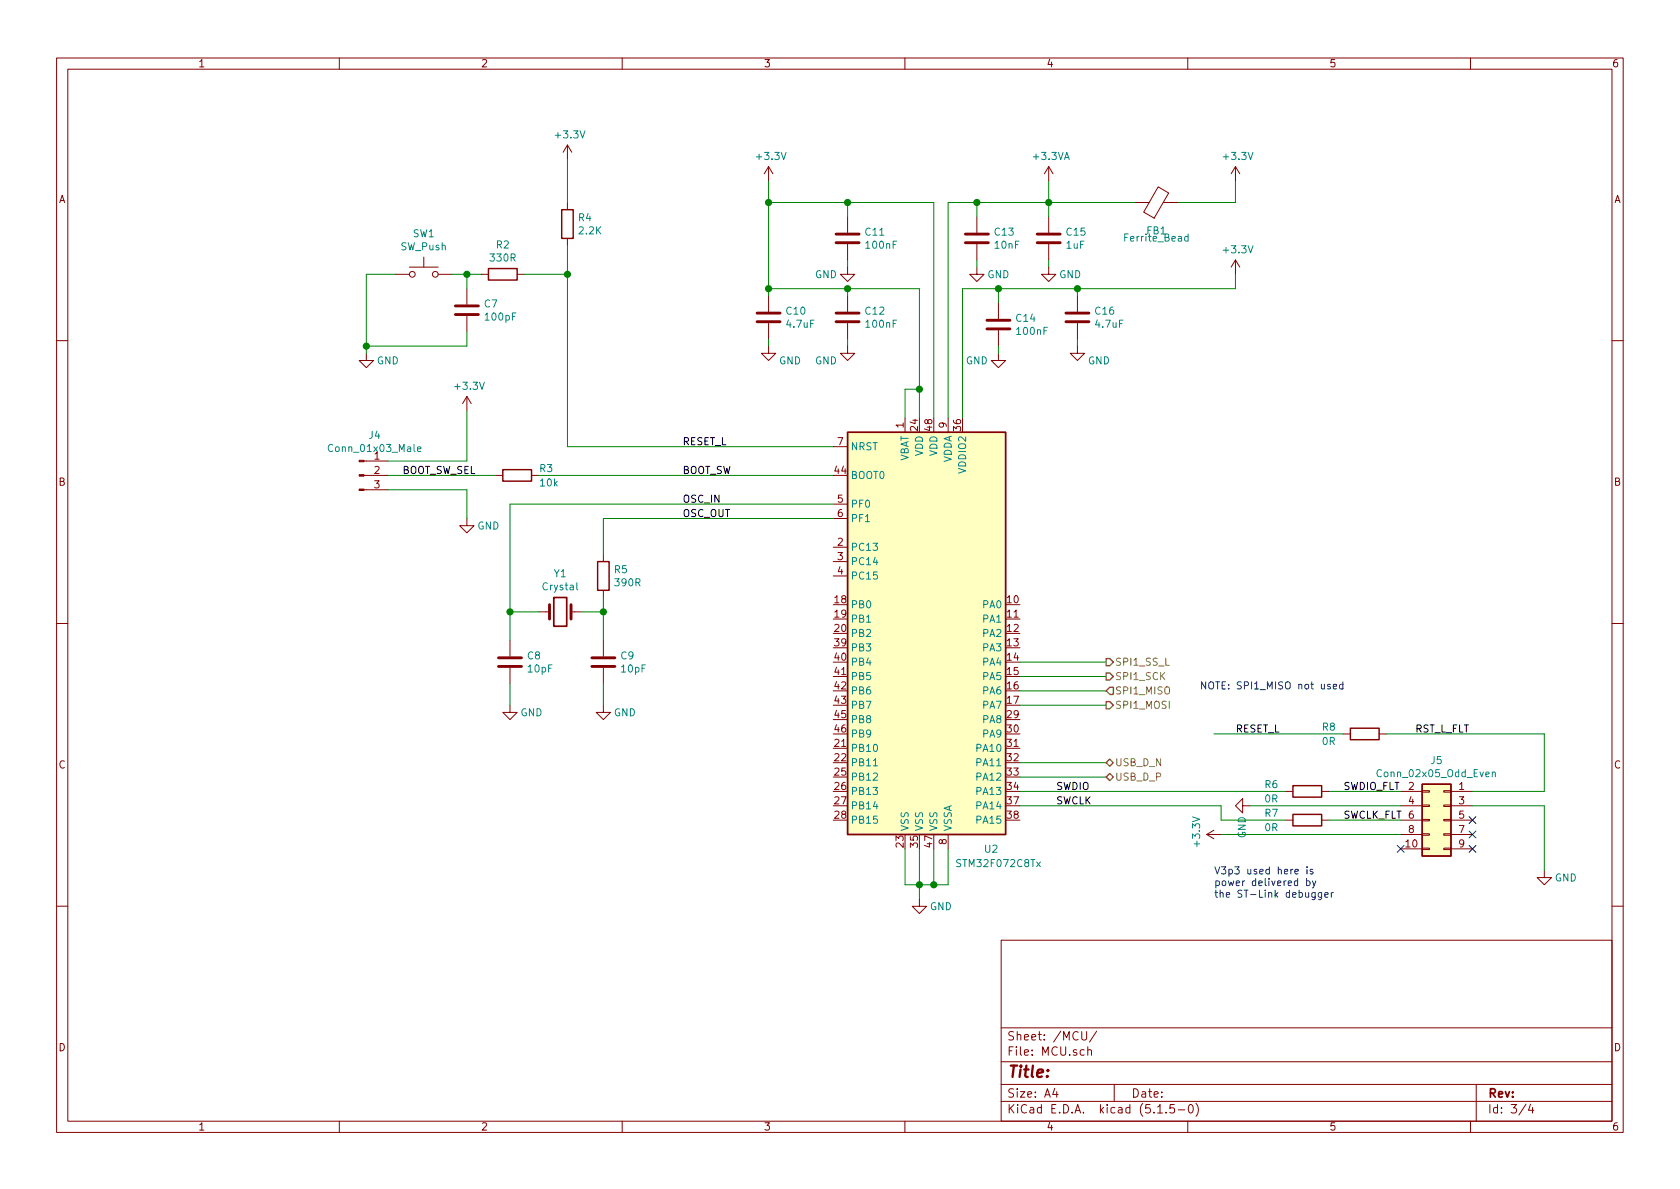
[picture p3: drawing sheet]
EESchema Schematic File Version 4
EELAYER 30 0
EELAYER END
$Descr A4 11693 8268
encoding utf-8
Sheet 3 4
Title ""
Date ""
Rev ""
Comp ""
Comment1 ""
Comment2 ""
Comment3 ""
Comment4 ""
$EndDescr
$Comp
L Device:C C?
U 1 1
P 5900 2200
AR Path="/5E38C4E6" Ref="C?"  Part="1" 
AR Path="/5E381CE2/5E38C4E6" Ref="C12"  Part="1" 
F 0 "C12" H 6015 2246 50  0000 L CNN
F 1 "100nF" H 6015 2155 50  0000 L CNN
F 2 "Capacitor_SMD:C_0402_1005Metric" H 5938 2050 50  0001 C CNN
F 3 "~" H 5900 2200 50  0001 C CNN
	1    5900 2200
	1    0    0    -1  
$EndComp
$Comp
L Device:C C?
U 1 1
P 5900 1650
AR Path="/5E38C4EC" Ref="C?"  Part="1" 
AR Path="/5E381CE2/5E38C4EC" Ref="C11"  Part="1" 
F 0 "C11" H 6015 1696 50  0000 L CNN
F 1 "100nF" H 6015 1605 50  0000 L CNN
F 2 "Capacitor_SMD:C_0402_1005Metric" H 5938 1500 50  0001 C CNN
F 3 "~" H 5900 1650 50  0001 C CNN
	1    5900 1650
	1    0    0    -1  
$EndComp
$Comp
L Device:C C?
U 1 1
P 7500 2200
AR Path="/5E38C4F2" Ref="C?"  Part="1" 
AR Path="/5E381CE2/5E38C4F2" Ref="C16"  Part="1" 
F 0 "C16" H 7385 2246 50  0000 R CNN
F 1 "4.7uF" H 7385 2155 50  0000 R CNN
F 2 "Capacitor_SMD:C_0805_2012Metric" H 7538 2050 50  0001 C CNN
F 3 "~" H 7500 2200 50  0001 C CNN
	1    7500 2200
	-1   0    0    -1  
$EndComp
$Comp
L Device:C C?
U 1 1
P 6800 1650
AR Path="/5E38C4F8" Ref="C?"  Part="1" 
AR Path="/5E381CE2/5E38C4F8" Ref="C13"  Part="1" 
F 0 "C13" H 6915 1696 50  0000 L CNN
F 1 "10nF" H 6915 1605 50  0000 L CNN
F 2 "Capacitor_SMD:C_0402_1005Metric" H 6838 1500 50  0001 C CNN
F 3 "~" H 6800 1650 50  0001 C CNN
	1    6800 1650
	1    0    0    -1  
$EndComp
$Comp
L power:GND #PWR?
U 1 1
P 6800 1850
AR Path="/5E38C4FE" Ref="#PWR?"  Part="1" 
AR Path="/5E381CE2/5E38C4FE" Ref="#PWR025"  Part="1" 
F 0 "#PWR025" H 6800 1600 50  0001 C CNN
F 1 "GND" H 6950 1800 50  0000 C CNN
F 2 "" H 6800 1850 50  0001 C CNN
F 3 "" H 6800 1850 50  0001 C CNN
	1    6800 1850
	1    0    0    -1  
$EndComp
Wire Wire Line
	6800 1850 6800 1800
Wire Wire Line
	6800 1500 6800 1400
Wire Wire Line
	6800 1400 6600 1400
$Comp
L power:GND #PWR?
U 1 1
P 7500 2400
AR Path="/5E38C508" Ref="#PWR?"  Part="1" 
AR Path="/5E381CE2/5E38C508" Ref="#PWR029"  Part="1" 
F 0 "#PWR029" H 7500 2150 50  0001 C CNN
F 1 "GND" H 7650 2300 50  0000 C CNN
F 2 "" H 7500 2400 50  0001 C CNN
F 3 "" H 7500 2400 50  0001 C CNN
	1    7500 2400
	1    0    0    -1  
$EndComp
Wire Wire Line
	7500 2400 7500 2350
$Comp
L power:GND #PWR?
U 1 1
P 5900 2400
AR Path="/5E38C50F" Ref="#PWR?"  Part="1" 
AR Path="/5E381CE2/5E38C50F" Ref="#PWR023"  Part="1" 
F 0 "#PWR023" H 5900 2150 50  0001 C CNN
F 1 "GND" H 5750 2300 50  0000 C CNN
F 2 "" H 5900 2400 50  0001 C CNN
F 3 "" H 5900 2400 50  0001 C CNN
	1    5900 2400
	1    0    0    -1  
$EndComp
Wire Wire Line
	5900 2400 5900 2350
Wire Wire Line
	5900 2050 5900 2000
Wire Wire Line
	5900 1400 5900 1500
$Comp
L power:GND #PWR?
U 1 1
P 5900 1850
AR Path="/5E38C51A" Ref="#PWR?"  Part="1" 
AR Path="/5E381CE2/5E38C51A" Ref="#PWR022"  Part="1" 
F 0 "#PWR022" H 5900 1600 50  0001 C CNN
F 1 "GND" H 5750 1800 50  0000 C CNN
F 2 "" H 5900 1850 50  0001 C CNN
F 3 "" H 5900 1850 50  0001 C CNN
	1    5900 1850
	1    0    0    -1  
$EndComp
Wire Wire Line
	5900 1850 5900 1800
Wire Wire Line
	7500 2050 7500 2000
Wire Wire Line
	7500 2000 6950 2000
$Comp
L power:GND #PWR?
U 1 1
P 6400 6250
AR Path="/5E38C524" Ref="#PWR?"  Part="1" 
AR Path="/5E381CE2/5E38C524" Ref="#PWR024"  Part="1" 
F 0 "#PWR024" H 6400 6000 50  0001 C CNN
F 1 "GND" H 6550 6200 50  0000 C CNN
F 2 "" H 6400 6250 50  0001 C CNN
F 3 "" H 6400 6250 50  0001 C CNN
	1    6400 6250
	1    0    0    -1  
$EndComp
Wire Wire Line
	6400 6150 6300 6150
Wire Wire Line
	6400 6150 6400 6250
Wire Wire Line
	6400 6150 6500 6150
Connection ~ 6400 6150
$Comp
L Device:C C?
U 1 1
P 7300 1650
AR Path="/5E38C53A" Ref="C?"  Part="1" 
AR Path="/5E381CE2/5E38C53A" Ref="C15"  Part="1" 
F 0 "C15" H 7185 1696 50  0000 R CNN
F 1 "1uF" H 7185 1605 50  0000 R CNN
F 2 "Capacitor_SMD:C_0805_2012Metric" H 7338 1500 50  0001 C CNN
F 3 "~" H 7300 1650 50  0001 C CNN
	1    7300 1650
	-1   0    0    -1  
$EndComp
$Comp
L power:GND #PWR?
U 1 1
P 7300 1850
AR Path="/5E38C540" Ref="#PWR?"  Part="1" 
AR Path="/5E381CE2/5E38C540" Ref="#PWR028"  Part="1" 
F 0 "#PWR028" H 7300 1600 50  0001 C CNN
F 1 "GND" H 7450 1800 50  0000 C CNN
F 2 "" H 7300 1850 50  0001 C CNN
F 3 "" H 7300 1850 50  0001 C CNN
	1    7300 1850
	1    0    0    -1  
$EndComp
Wire Wire Line
	7300 1850 7300 1800
Wire Wire Line
	7300 1500 7300 1400
Wire Wire Line
	7300 1400 6800 1400
Connection ~ 6800 1400
$Comp
L Device:Ferrite_Bead FB?
U 1 1
P 8050 1400
AR Path="/5E38C54A" Ref="FB?"  Part="1" 
AR Path="/5E381CE2/5E38C54A" Ref="FB1"  Part="1" 
F 0 "FB1" V 7850 1400 50  0000 C CNN
F 1 "Ferrite_Bead" V 7800 1400 50  0000 C CNN
F 2 "Inductor_SMD:L_0603_1608Metric" V 7980 1400 50  0001 C CNN
F 3 "~" H 8050 1400 50  0001 C CNN
	1    8050 1400
	0    -1   -1   0   
$EndComp
Wire Wire Line
	7900 1400 7300 1400
Connection ~ 7300 1400
Wire Wire Line
	8200 1400 8600 1400
$Comp
L power:+3.3VA #PWR?
U 1 1
P 7300 1250
AR Path="/5E38C553" Ref="#PWR?"  Part="1" 
AR Path="/5E381CE2/5E38C553" Ref="#PWR027"  Part="1" 
F 0 "#PWR027" H 7300 1100 50  0001 C CNN
F 1 "+3.3VA" H 7315 1423 50  0000 C CNN
F 2 "" H 7300 1250 50  0001 C CNN
F 3 "" H 7300 1250 50  0001 C CNN
	1    7300 1250
	1    0    0    -1  
$EndComp
Wire Wire Line
	7300 1400 7300 1250
$Comp
L power:+3.3V #PWR?
U 1 1
P 5350 1250
AR Path="/5E38C55A" Ref="#PWR?"  Part="1" 
AR Path="/5E381CE2/5E38C55A" Ref="#PWR020"  Part="1" 
F 0 "#PWR020" H 5350 1100 50  0001 C CNN
F 1 "+3.3V" H 5365 1423 50  0000 C CNN
F 2 "" H 5350 1250 50  0001 C CNN
F 3 "" H 5350 1250 50  0001 C CNN
	1    5350 1250
	1    0    0    -1  
$EndComp
Wire Wire Line
	5900 1400 6500 1400
Wire Wire Line
	5900 1400 5350 1400
Connection ~ 5900 1400
Wire Wire Line
	5350 2000 5900 2000
Connection ~ 5900 2000
Wire Wire Line
	5900 2000 6400 2000
Wire Wire Line
	5350 1250 5350 1400
Connection ~ 5350 1400
$Comp
L power:+3.3V #PWR?
U 1 1
P 3950 1100
AR Path="/5E38C569" Ref="#PWR?"  Part="1" 
AR Path="/5E381CE2/5E38C569" Ref="#PWR018"  Part="1" 
F 0 "#PWR018" H 3950 950 50  0001 C CNN
F 1 "+3.3V" H 3965 1273 50  0000 C CNN
F 2 "" H 3950 1100 50  0001 C CNN
F 3 "" H 3950 1100 50  0001 C CNN
	1    3950 1100
	1    0    0    -1  
$EndComp
$Comp
L Device:R R?
U 1 1
P 3950 1550
AR Path="/5E38C575" Ref="R?"  Part="1" 
AR Path="/5E381CE2/5E38C575" Ref="R4"  Part="1" 
F 0 "R4" H 4020 1596 50  0000 L CNN
F 1 "2.2K" H 4020 1505 50  0000 L CNN
F 2 "Resistor_SMD:R_0402_1005Metric" V 3880 1550 50  0001 C CNN
F 3 "~" H 3950 1550 50  0001 C CNN
	1    3950 1550
	1    0    0    -1  
$EndComp
$Comp
L Device:R R?
U 1 1
P 3500 1900
AR Path="/5E38C57B" Ref="R?"  Part="1" 
AR Path="/5E381CE2/5E38C57B" Ref="R2"  Part="1" 
F 0 "R2" V 3293 1900 50  0000 C CNN
F 1 "330R" V 3384 1900 50  0000 C CNN
F 2 "Resistor_SMD:R_0402_1005Metric" V 3430 1900 50  0001 C CNN
F 3 "~" H 3500 1900 50  0001 C CNN
	1    3500 1900
	0    1    1    0   
$EndComp
Wire Wire Line
	3650 1900 3950 1900
Wire Wire Line
	3950 1900 3950 1700
$Comp
L power:GND #PWR?
U 1 1
P 2550 2450
AR Path="/5E38C58B" Ref="#PWR?"  Part="1" 
AR Path="/5E381CE2/5E38C58B" Ref="#PWR014"  Part="1" 
F 0 "#PWR014" H 2550 2200 50  0001 C CNN
F 1 "GND" H 2700 2400 50  0000 C CNN
F 2 "" H 2550 2450 50  0001 C CNN
F 3 "" H 2550 2450 50  0001 C CNN
	1    2550 2450
	1    0    0    -1  
$EndComp
Wire Wire Line
	2550 1900 2750 1900
Wire Wire Line
	3150 1900 3250 1900
$Comp
L MCU_ST_STM32F0:STM32F072C8Tx U2
U 1 1
P 6500 4400
F 0 "U2" H 6900 2900 50  0000 C CNN
F 1 "STM32F072C8Tx" H 6950 2800 50  0000 C CNN
F 2 "Package_QFP:LQFP-48_7x7mm_P0.5mm" H 5900 3000 50  0001 R CNN
F 3 "http://www.st.com/st-web-ui/static/active/en/resource/technical/document/datasheet/DM00090510.pdf" H 6500 4400 50  0001 C CNN
	1    6500 4400
	1    0    0    -1  
$EndComp
Wire Wire Line
	6300 5900 6300 6150
Wire Wire Line
	6400 6150 6400 5900
Wire Wire Line
	6500 5900 6500 6150
Wire Wire Line
	6500 6150 6600 6150
Wire Wire Line
	6600 6150 6600 5900
Connection ~ 6500 6150
Text HLabel 7700 5300 2    50   BiDi ~ 0
USB_D_N
Text HLabel 7700 5400 2    50   BiDi ~ 0
USB_D_P
Wire Wire Line
	7700 5400 7100 5400
Wire Wire Line
	7100 5300 7700 5300
Text HLabel 7700 4600 2    50   Output ~ 0
SPI1_SS_L
Wire Wire Line
	7100 4600 7700 4600
Text HLabel 7700 4700 2    50   Output ~ 0
SPI1_SCK
Text HLabel 7700 4800 2    50   Input ~ 0
SPI1_MISO
Text HLabel 7700 4900 2    50   Output ~ 0
SPI1_MOSI
Wire Wire Line
	7100 4900 7700 4900
Wire Wire Line
	7700 4800 7100 4800
Wire Wire Line
	7100 4700 7700 4700
Text Notes 8350 4800 0    50   ~ 0
NOTE: SPI1_MISO not used
Text Label 7350 5500 0    50   ~ 0
SWDIO
Text Label 7350 5600 0    50   ~ 0
SWCLK
$Comp
L Connector_Generic:Conn_02x05_Odd_Even J5
U 1 1
P 10050 5700
F 0 "J5" H 10100 6117 50  0000 C CNN
F 1 "Conn_02x05_Odd_Even" H 10100 6026 50  0000 C CNN
F 2 "Connector_PinHeader_2.54mm:PinHeader_2x05_P2.54mm_Vertical" H 10050 5700 50  0001 C CNN
F 3 "~" H 10050 5700 50  0001 C CNN
	1    10050 5700
	-1   0    0    -1  
$EndComp
$Comp
L Device:R R7
U 1 1
P 9100 5700
F 0 "R7" V 9050 5450 50  0000 C CNN
F 1 "0R" V 9150 5450 50  0000 C CNN
F 2 "Resistor_SMD:R_0402_1005Metric" V 9030 5700 50  0001 C CNN
F 3 "~" H 9100 5700 50  0001 C CNN
	1    9100 5700
	0    1    1    0   
$EndComp
$Comp
L Device:R R6
U 1 1
P 9100 5500
F 0 "R6" V 9050 5250 50  0000 C CNN
F 1 "0R" V 9150 5250 50  0000 C CNN
F 2 "Resistor_SMD:R_0402_1005Metric" V 9030 5500 50  0001 C CNN
F 3 "~" H 9100 5500 50  0001 C CNN
	1    9100 5500
	0    1    1    0   
$EndComp
Wire Wire Line
	7100 5500 8950 5500
Wire Wire Line
	7100 5600 8500 5600
Wire Wire Line
	9250 5500 9750 5500
Text Label 9350 5500 0    50   ~ 0
SWDIO_FLT
Text Label 9350 5700 0    50   ~ 0
SWCLK_FLT
$Comp
L power:+3.3V #PWR?
U 1 1
P 8500 5800
AR Path="/5E3C1C32" Ref="#PWR?"  Part="1" 
AR Path="/5E381CE2/5E3C1C32" Ref="#PWR032"  Part="1" 
F 0 "#PWR032" H 8500 5650 50  0001 C CNN
F 1 "+3.3V" H 8515 5973 50  0000 C CNN
F 2 "" H 8500 5800 50  0001 C CNN
F 3 "" H 8500 5800 50  0001 C CNN
	1    8500 5800
	0    -1   -1   0   
$EndComp
Wire Wire Line
	10250 5500 10750 5500
Wire Wire Line
	10250 5600 10750 5600
$Comp
L power:GND #PWR?
U 1 1
P 10750 6050
AR Path="/5E3CA005" Ref="#PWR?"  Part="1" 
AR Path="/5E381CE2/5E3CA005" Ref="#PWR033"  Part="1" 
F 0 "#PWR033" H 10750 5800 50  0001 C CNN
F 1 "GND" H 10900 6000 50  0000 C CNN
F 2 "" H 10750 6050 50  0001 C CNN
F 3 "" H 10750 6050 50  0001 C CNN
	1    10750 6050
	1    0    0    -1  
$EndComp
$Comp
L Device:R R8
U 1 1
P 9500 5100
F 0 "R8" V 9450 4850 50  0000 C CNN
F 1 "0R" V 9550 4850 50  0000 C CNN
F 2 "Resistor_SMD:R_0402_1005Metric" V 9430 5100 50  0001 C CNN
F 3 "~" H 9500 5100 50  0001 C CNN
	1    9500 5100
	0    1    1    0   
$EndComp
Text Label 9850 5100 0    50   ~ 0
RST_L_FLT
NoConn ~ 10250 5800
Wire Wire Line
	9350 5100 8450 5100
Text Label 8600 5100 0    50   ~ 0
RESET_L
Wire Wire Line
	6500 1400 6500 2900
Wire Wire Line
	6400 2000 6400 2700
$Comp
L Device:C C?
U 1 1
P 3250 2150
AR Path="/5E38C56F" Ref="C?"  Part="1" 
AR Path="/5E381CE2/5E38C56F" Ref="C7"  Part="1" 
F 0 "C7" H 3365 2196 50  0000 L CNN
F 1 "100pF" H 3365 2105 50  0000 L CNN
F 2 "Capacitor_SMD:C_0402_1005Metric" H 3288 2000 50  0001 C CNN
F 3 "~" H 3250 2150 50  0001 C CNN
	1    3250 2150
	1    0    0    -1  
$EndComp
Wire Wire Line
	3250 2300 3250 2400
Wire Wire Line
	3250 2400 2550 2400
Wire Wire Line
	2550 2400 2550 2450
Wire Wire Line
	2550 1900 2550 2400
Connection ~ 2550 2400
Wire Wire Line
	3250 2000 3250 1900
Connection ~ 3250 1900
Wire Wire Line
	3250 1900 3350 1900
Wire Wire Line
	3950 1100 3950 1400
Text Label 4750 3100 0    50   ~ 0
RESET_L
$Comp
L Connector:Conn_01x03_Male J4
U 1 1
P 2500 3300
F 0 "J4" H 2608 3581 50  0000 C CNN
F 1 "Conn_01x03_Male" H 2608 3490 50  0000 C CNN
F 2 "Connector_PinHeader_2.54mm:PinHeader_1x03_P2.54mm_Vertical" H 2500 3300 50  0001 C CNN
F 3 "~" H 2500 3300 50  0001 C CNN
	1    2500 3300
	1    0    0    -1  
$EndComp
$Comp
L power:+3.3V #PWR?
U 1 1
P 3250 2850
AR Path="/5E40BE84" Ref="#PWR?"  Part="1" 
AR Path="/5E381CE2/5E40BE84" Ref="#PWR015"  Part="1" 
F 0 "#PWR015" H 3250 2700 50  0001 C CNN
F 1 "+3.3V" H 3265 3023 50  0000 C CNN
F 2 "" H 3250 2850 50  0001 C CNN
F 3 "" H 3250 2850 50  0001 C CNN
	1    3250 2850
	1    0    0    -1  
$EndComp
Wire Wire Line
	2700 3200 3250 3200
Wire Wire Line
	3250 3200 3250 2850
$Comp
L power:GND #PWR?
U 1 1
P 3250 3600
AR Path="/5E40E99E" Ref="#PWR?"  Part="1" 
AR Path="/5E381CE2/5E40E99E" Ref="#PWR016"  Part="1" 
F 0 "#PWR016" H 3250 3350 50  0001 C CNN
F 1 "GND" H 3400 3550 50  0000 C CNN
F 2 "" H 3250 3600 50  0001 C CNN
F 3 "" H 3250 3600 50  0001 C CNN
	1    3250 3600
	1    0    0    -1  
$EndComp
Wire Wire Line
	2700 3400 3250 3400
Wire Wire Line
	3250 3400 3250 3600
Text Label 4750 3300 0    50   ~ 0
BOOT_SW
Wire Wire Line
	6600 1400 6600 2900
Wire Wire Line
	6700 2000 6700 2900
$Comp
L Device:C C?
U 1 1
P 6950 2250
AR Path="/5E42975A" Ref="C?"  Part="1" 
AR Path="/5E381CE2/5E42975A" Ref="C14"  Part="1" 
F 0 "C14" H 7065 2296 50  0000 L CNN
F 1 "100nF" H 7065 2205 50  0000 L CNN
F 2 "Capacitor_SMD:C_0402_1005Metric" H 6988 2100 50  0001 C CNN
F 3 "~" H 6950 2250 50  0001 C CNN
	1    6950 2250
	1    0    0    -1  
$EndComp
Wire Wire Line
	6950 2000 6950 2100
$Comp
L power:GND #PWR?
U 1 1
P 6950 2450
AR Path="/5E429761" Ref="#PWR?"  Part="1" 
AR Path="/5E381CE2/5E429761" Ref="#PWR026"  Part="1" 
F 0 "#PWR026" H 6950 2200 50  0001 C CNN
F 1 "GND" H 6800 2400 50  0000 C CNN
F 2 "" H 6950 2450 50  0001 C CNN
F 3 "" H 6950 2450 50  0001 C CNN
	1    6950 2450
	1    0    0    -1  
$EndComp
Wire Wire Line
	6950 2450 6950 2400
$Comp
L power:+3.3V #PWR?
U 1 1
P 8600 1900
AR Path="/5E42BFCE" Ref="#PWR?"  Part="1" 
AR Path="/5E381CE2/5E42BFCE" Ref="#PWR031"  Part="1" 
F 0 "#PWR031" H 8600 1750 50  0001 C CNN
F 1 "+3.3V" H 8615 2073 50  0000 C CNN
F 2 "" H 8600 1900 50  0001 C CNN
F 3 "" H 8600 1900 50  0001 C CNN
	1    8600 1900
	1    0    0    -1  
$EndComp
Wire Wire Line
	8600 1900 8600 2000
Wire Wire Line
	8600 2000 7500 2000
Connection ~ 7500 2000
$Comp
L Device:R R?
U 1 1
P 3600 3300
AR Path="/5E42FFE9" Ref="R?"  Part="1" 
AR Path="/5E381CE2/5E42FFE9" Ref="R3"  Part="1" 
F 0 "R3" V 3550 3450 50  0000 L CNN
F 1 "10k" V 3650 3450 50  0000 L CNN
F 2 "Resistor_SMD:R_0402_1005Metric" V 3530 3300 50  0001 C CNN
F 3 "~" H 3600 3300 50  0001 C CNN
	1    3600 3300
	0    1    1    0   
$EndComp
Wire Wire Line
	2700 3300 3450 3300
Text Label 2800 3300 0    50   ~ 0
BOOT_SW_SEL
Wire Wire Line
	3750 3300 5800 3300
Wire Wire Line
	3950 3100 5800 3100
Wire Wire Line
	3950 1900 3950 3100
Connection ~ 3950 1900
$Comp
L Device:Crystal Y1
U 1 1
P 3900 4250
F 0 "Y1" H 3900 4518 50  0000 C CNN
F 1 "Crystal" H 3900 4427 50  0000 C CNN
F 2 "Crystals:Crystal_SMD_TXC_9HT11-2pin_2.0x1.2mm_HandSoldering" H 3900 4250 50  0001 C CNN
F 3 "~" H 3900 4250 50  0001 C CNN
	1    3900 4250
	1    0    0    -1  
$EndComp
$Comp
L Device:C C?
U 1 1
P 3550 4600
AR Path="/5E464A0B" Ref="C?"  Part="1" 
AR Path="/5E381CE2/5E464A0B" Ref="C8"  Part="1" 
F 0 "C8" H 3665 4646 50  0000 L CNN
F 1 "10pF" H 3665 4555 50  0000 L CNN
F 2 "Capacitor_SMD:C_0402_1005Metric" H 3588 4450 50  0001 C CNN
F 3 "~" H 3550 4600 50  0001 C CNN
	1    3550 4600
	1    0    0    -1  
$EndComp
$Comp
L Device:C C?
U 1 1
P 4200 4600
AR Path="/5E465210" Ref="C?"  Part="1" 
AR Path="/5E381CE2/5E465210" Ref="C9"  Part="1" 
F 0 "C9" H 4315 4646 50  0000 L CNN
F 1 "10pF" H 4315 4555 50  0000 L CNN
F 2 "Capacitor_SMD:C_0402_1005Metric" H 4238 4450 50  0001 C CNN
F 3 "~" H 4200 4600 50  0001 C CNN
	1    4200 4600
	1    0    0    -1  
$EndComp
$Comp
L power:GND #PWR?
U 1 1
P 3550 4900
AR Path="/5E4658A5" Ref="#PWR?"  Part="1" 
AR Path="/5E381CE2/5E4658A5" Ref="#PWR017"  Part="1" 
F 0 "#PWR017" H 3550 4650 50  0001 C CNN
F 1 "GND" H 3700 4850 50  0000 C CNN
F 2 "" H 3550 4900 50  0001 C CNN
F 3 "" H 3550 4900 50  0001 C CNN
	1    3550 4900
	1    0    0    -1  
$EndComp
$Comp
L power:GND #PWR?
U 1 1
P 4200 4900
AR Path="/5E465DD9" Ref="#PWR?"  Part="1" 
AR Path="/5E381CE2/5E465DD9" Ref="#PWR019"  Part="1" 
F 0 "#PWR019" H 4200 4650 50  0001 C CNN
F 1 "GND" H 4350 4850 50  0000 C CNN
F 2 "" H 4200 4900 50  0001 C CNN
F 3 "" H 4200 4900 50  0001 C CNN
	1    4200 4900
	1    0    0    -1  
$EndComp
Wire Wire Line
	4200 4900 4200 4750
Wire Wire Line
	3550 4900 3550 4750
Wire Wire Line
	3550 4450 3550 4250
Wire Wire Line
	3550 4250 3750 4250
Wire Wire Line
	4200 4250 4200 4450
Wire Wire Line
	4050 4250 4200 4250
$Comp
L Device:R R?
U 1 1
P 4200 4000
AR Path="/5E47B041" Ref="R?"  Part="1" 
AR Path="/5E381CE2/5E47B041" Ref="R5"  Part="1" 
F 0 "R5" H 4270 4046 50  0000 L CNN
F 1 "390R" H 4270 3955 50  0000 L CNN
F 2 "Resistor_SMD:R_0402_1005Metric" V 4130 4000 50  0001 C CNN
F 3 "~" H 4200 4000 50  0001 C CNN
	1    4200 4000
	1    0    0    -1  
$EndComp
Wire Wire Line
	4200 4250 4200 4150
Connection ~ 4200 4250
Wire Wire Line
	5800 3600 4200 3600
Wire Wire Line
	4200 3600 4200 3850
Wire Wire Line
	5800 3500 3550 3500
Wire Wire Line
	3550 3500 3550 4250
Connection ~ 3550 4250
Text Label 4750 3600 0    50   ~ 0
OSC_OUT
Text Label 4750 3500 0    50   ~ 0
OSC_IN
$Comp
L power:+3.3V #PWR?
U 1 1
P 8600 1250
AR Path="/5E486C4F" Ref="#PWR?"  Part="1" 
AR Path="/5E381CE2/5E486C4F" Ref="#PWR030"  Part="1" 
F 0 "#PWR030" H 8600 1100 50  0001 C CNN
F 1 "+3.3V" H 8615 1423 50  0000 C CNN
F 2 "" H 8600 1250 50  0001 C CNN
F 3 "" H 8600 1250 50  0001 C CNN
	1    8600 1250
	1    0    0    -1  
$EndComp
Wire Wire Line
	8600 1250 8600 1400
$Comp
L power:GND #PWR?
U 1 1
P 5350 2400
AR Path="/5E48CBC7" Ref="#PWR?"  Part="1" 
AR Path="/5E381CE2/5E48CBC7" Ref="#PWR021"  Part="1" 
F 0 "#PWR021" H 5350 2150 50  0001 C CNN
F 1 "GND" H 5500 2300 50  0000 C CNN
F 2 "" H 5350 2400 50  0001 C CNN
F 3 "" H 5350 2400 50  0001 C CNN
	1    5350 2400
	1    0    0    -1  
$EndComp
Wire Wire Line
	5350 2400 5350 2350
Wire Wire Line
	5350 1400 5350 2000
Connection ~ 5350 2000
Wire Wire Line
	5350 2000 5350 2050
Wire Wire Line
	6300 2900 6300 2700
Wire Wire Line
	6300 2700 6400 2700
Connection ~ 6400 2700
Wire Wire Line
	6400 2700 6400 2900
Text Notes 8450 6250 0    50   ~ 0
V3p3 used here is \npower delivered by \nthe ST-Link debugger
$Comp
L Device:C C?
U 1 1
P 5350 2200
AR Path="/5E48CBC1" Ref="C?"  Part="1" 
AR Path="/5E381CE2/5E48CBC1" Ref="C10"  Part="1" 
F 0 "C10" H 5235 2246 50  0000 R CNN
F 1 "4.7uF" H 5235 2155 50  0000 R CNN
F 2 "Capacitor_SMD:C_0805_2012Metric" H 5388 2050 50  0001 C CNN
F 3 "~" H 5350 2200 50  0001 C CNN
	1    5350 2200
	-1   0    0    -1  
$EndComp
$Comp
L Switch:SW_Push SW1
U 1 1
P 2950 1900
F 0 "SW1" H 2950 2185 50  0000 C CNN
F 1 "SW_Push" H 2950 2094 50  0000 C CNN
F 2 "Button_Switch_SMD:SW_Push_1P1T_NO_CK_KMR2" H 2950 2100 50  0001 C CNN
F 3 "~" H 2950 2100 50  0001 C CNN
	1    2950 1900
	1    0    0    -1  
$EndComp
Connection ~ 6950 2000
Wire Wire Line
	6950 2000 6700 2000
Wire Wire Line
	9250 5700 9750 5700
Wire Wire Line
	8950 5700 8500 5700
Wire Wire Line
	8500 5700 8500 5600
$Comp
L power:GND #PWR?
U 1 1
P 8700 5600
AR Path="/5E44CDDB" Ref="#PWR?"  Part="1" 
AR Path="/5E381CE2/5E44CDDB" Ref="#PWR0101"  Part="1" 
F 0 "#PWR0101" H 8700 5350 50  0001 C CNN
F 1 "GND" H 8850 5550 50  0000 C CNN
F 2 "" H 8700 5600 50  0001 C CNN
F 3 "" H 8700 5600 50  0001 C CNN
	1    8700 5600
	0    1    1    0   
$EndComp
Wire Wire Line
	8700 5600 9750 5600
Wire Wire Line
	8500 5800 9750 5800
Wire Wire Line
	10750 5100 10750 5500
Wire Wire Line
	9650 5100 10750 5100
Wire Wire Line
	10750 5600 10750 6050
NoConn ~ 10250 5900
NoConn ~ 10250 5700
NoConn ~ 9750 5900
$EndSCHEMATC
